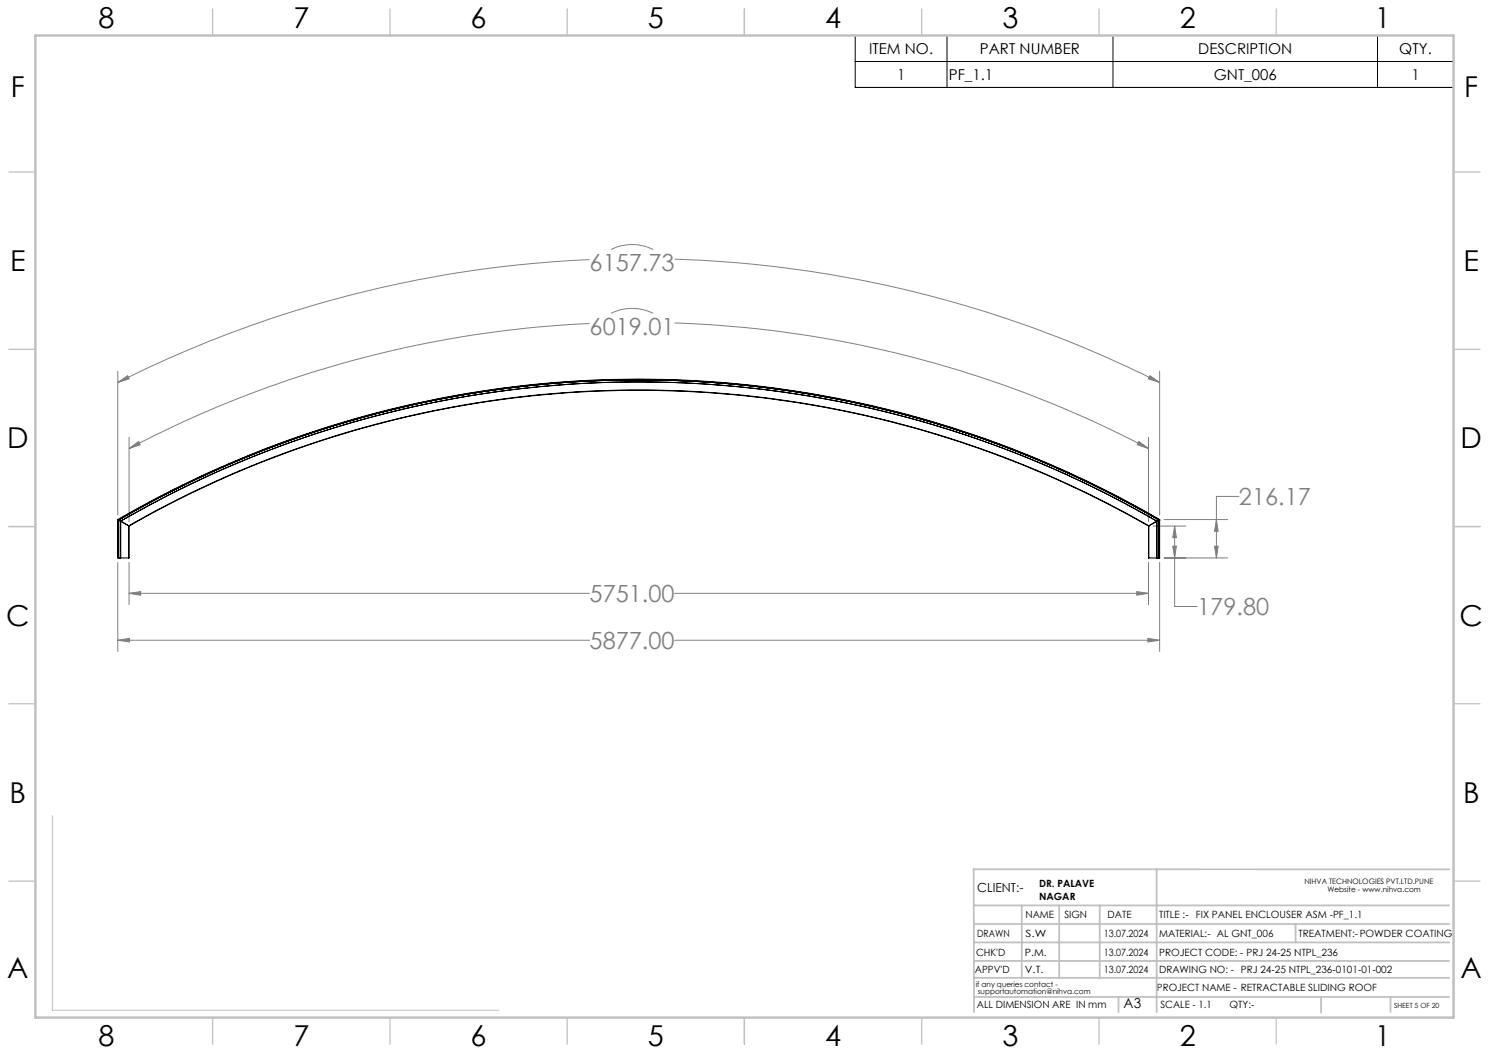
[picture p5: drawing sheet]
<svg xmlns="http://www.w3.org/2000/svg" width="420mm" height="297mm" viewBox="0 0 420 297" stroke-linecap="round" stroke-linejoin="round" font-family="sans-serif">
<g fill="none" stroke="#808080" stroke-width=".28">
<path d="M166.3 73.2a326.3 326.3 0 0 0-133.1 34.7M172.3 70.4a13.3 13.3 0 0 1 12 0M190.3 73.1a326.3 326.3 0 0 1 136.8 34.8M166.3 91.3a307.8 307.8 0 0 0-129.9 35.2M172.3 88.4a13.6 13.6 0 0 1 12 0M190.3 91.1a308.7 308.7 0 0 1 133.7 35.4M33.2 107.9l2.8-1.9 .4 .9zM33.2 104.7v40.6M324.4 106l2.7 1.9-3.2-1zM327.1 104.7v40.6M36.4 126.5l2.7-2 .4 .9zM36.4 123.3v23.8"/>
<path d="M321.2 124.5l2.8 2-3.2-1.1zM324 123.3v23.8M33.2 158.6v25.2M36.4 158.6v11.9M324 158.6v11.9M325.2 148.4h9.3M327.1 158.6v25.2M328.4 157.4h17.9M328.4 146.5h17.9M330.8 154.1h1l-.5 3.3zM331.3 148.4l.5 3.3h-1zM331.3 148.4v22.7h6.4"/>
<path d="M342.6 154.1h1l-.5 3.3zM343.1 146.5l.5 3.4h-1zM349.5 140h-6.4v17.4M36.4 167.4l3.3-.5v1zM36.4 167.4h129.9M190.3 167.4h133.7M320.6 166.9l3.4 .5-3.4 .5zM33.2 180.6l3.3-.5v1zM33.2 180.6h133.1M190.3 180.6h136.8M323.8 180.1l3.3 .5-3.3 .5z"/>
</g>
<path d="M241.2 10h168.8v14.7h-168.8zM241.2 17.4h168.8M267.1 10v14.7M313.9 10v14.7M388.5 10v14.7" fill="none" stroke="#000" stroke-width=".28"/>
<path d="M14.8 230.1v54.8h126" fill="none" stroke="#c0c0c0" stroke-width=".28"/>
<g fill="none" stroke="#c0c0c0" stroke-width=".35">
<path d="M60 2.5v7.5M110 2.5v7.5M160 2.5v7.5M210 2.5v7.5M260 2.5v7.5M310 2.5v7.5M360 2.5v7.5M2.5 48.5h7.5M410 48.5h7.5M2.5 98.5h7.5M410 98.5h7.5M2.5 148.5h7.5"/>
<path d="M410 148.5h7.5M2.5 198.5h7.5M410 198.5h7.5M2.5 248.5h7.5M410 248.5h7.5M60 287v7.5M110 287v7.5M160 287v7.5M210 287v7.5M260 287v7.5M310 287v7.5M360 287v7.5"/>
</g>
<g fill="none" stroke="#c0c0c0" stroke-width=".5">
<path d="M274.7 255.4h134.1M288.2 255.4v20.4M298.8 255.4v20.4M310.2 255.4v20.4M326.2 245.2v40.3M408.8 245.2h-134.2l.1 40.3M274.7 271h134.1M274.7 265.8h134.1M274.7 260.6h134.1M274.7 275.8h134.1M365.4 260.6v5.2M274.7 281.2h134.1"/>
<path d="M315.5 281.2v4.3M372.6 281.4v4.2M392.2 281.2v4.2"/>
</g>
<path d="M10 10h400v277h-400z" fill="none" stroke="#c0c0c0" stroke-width=".7"/>
<path d="M36.4 167.4l3.3-.5v1zM320.6 166.9l3.4 .5-3.4 .5zM33.2 180.6l3.3-.5v1zM323.8 180.1l3.3 .5-3.3 .5zM321.2 124.5l2.8 2-3.2-1.1zM36.4 126.5l2.7-2 .4 .9zM324.4 106l2.7 1.9-3.2-1zM33.2 107.9l2.8-1.9 .4 .9zM330.8 154.1h1l-.5 3.3zM331.3 148.4l.5 3.3h-1zM342.6 154.1h1l-.5 3.3zM343.1 146.5l.5 3.4h-1z" fill="#808080"/>
<g fill="none" stroke="#000" stroke-width=".28">
<path d="M33.2 146.5l.1 .1M33.2 146.5l.1 10.9M33.2 146.5a292.3 292.3 0 0 1 293.9 0M33.3 146.6a292.1 292.1 0 0 1 293.7 0M33.3 146.6v10.8M33.3 146.6h.1M33.3 157.4h3M33.4 146.6v.1M33.4 157.4h.1M33.4 146.7h.1M33.4 146.6a292.2 292.2 0 0 1 293.5 0M33.4 146.6v10.8"/>
<path d="M33.5 146.7l-.1 10.7M33.5 146.7a292.1 292.1 0 0 1 293.4 0M33.5 146.7l.5 .3M34 147h.1M34 147v10.4v-10.4M34 147a291.4 291.4 0 0 1 292.3 0M34 147a291.5 291.5 0 0 1 292.3 0M34 147l2.3 1.3M36.3 148.3l.1 .1M36.3 148.3a289.3 289.3 0 0 1 287.8 0M36.3 148.3v9.1M36.4 148.4l-.1 9"/>
<path d="M36.4 148.4a289.2 289.2 0 0 1 287.6 0M324 148.4l.1 9M324.1 148.3l-.1 .1M324.1 157.4h2.9M324.1 148.3v9.1M326.3 147h.1M326.3 147l-2.2 1.3M326.3 157.4h.1M326.3 147v10.4M326.9 146.7h.1M326.9 157.4h.1M326.9 146.7l-.6 .3"/>
<path d="M326.9 146.6v.1M326.9 146.6v10.8M327 146.6h-.1M327 146.6v10.8M327.1 146.5l-.1 .1M327.1 146.5l-.1 10.9"/>
</g>
<g font-size="8.1">
<text x="27.8" y="8">8</text>
<text x="82.8" y="8">7</text>
<text x="132.8" y="8">6</text>
<text x="182.8" y="8">5</text>
<text x="232.8" y="8">4</text>
<text x="282.8" y="8">3</text>
<text x="332.8" y="8">2</text>
<text x="387.8" y="8">1</text>
<text x="3" y="27.2">F</text>
<text x="413" y="27.2">F</text>
<text x="2.8" y="76.5">E</text>
<text x="412.8" y="76.5">E</text>
<text x="2" y="126.5">D</text>
<text x="412" y="126.5">D</text>
<text x="1.7" y="176.5">C</text>
<text x="411.7" y="176.5">C</text>
<text x="2.7" y="226.5">B</text>
<text x="412.7" y="226.5">B</text>
<text x="2" y="275.7">A</text>
<text x="412" y="275.7">A</text>
<text x="27.8" y="295">8</text>
<text x="82.8" y="295">7</text>
<text x="132.8" y="295">6</text>
<text x="182.8" y="295">5</text>
<text x="232.8" y="295">4</text>
<text x="282.8" y="295">3</text>
<text x="332.8" y="295">2</text>
<text x="387.8" y="295">1</text>
</g>
<g font-size="6.7" fill="#808080">
<text x="166.3" y="76.5">6157.73</text>
<text x="166.3" y="94.5">6019.01</text>
<text x="349.5" y="142.5">216.17</text>
<text x="166.3" y="169.9">5751.00</text>
<text x="337.7" y="173.6">179.80</text>
<text x="166.3" y="183.1">5877.00</text>
</g>
<g font-size="4.2">
<text x="245.1" y="15.2">ITEM NO.</text>
<text x="276.4" y="15.2">PART NUMBER</text>
<text x="338" y="15.2">DESCRIPTION</text>
<text x="394.7" y="15.2">QTY.</text>
<text x="253" y="22.5">1</text>
<text x="267.6" y="22.5">PF_1.1</text>
<text x="342.4" y="22.5">GNT_006</text>
<text x="398.1" y="22.5">1</text>
</g>
<text font-size="3.9" x="316.9" y="284.2">A3</text>
<text font-size="3.5" x="275.7" y="251.7">CLIENT:-</text>
<g font-size="2.8">
<text x="293.1" y="250.1">DR. PALAVE</text>
<text x="293.1" y="253.9">NAGAR</text>
<text x="289.2" y="258.9">NAME</text>
<text x="300.3" y="258.9">SIGN</text>
<text x="312.4" y="259.1">DATE</text>
<text x="326.9" y="259.1">TITLE :-</text>
<text x="337.3" y="259.1">FIX PANEL ENCLOUSER ASM -PF_1.1</text>
<text x="275.3" y="269.7">CHK'D</text>
<text x="275.7" y="264.2">DRAWN</text>
<text x="289.1" y="269.7">P.M.</text>
<text x="289.2" y="264.2">S.W</text>
<text x="311.3" y="269.7">13.07.2024</text>
<text x="311.3" y="264.2">13.07.2024</text>
<text x="326.9" y="269.7">PROJECT CODE: - PRJ 24-25 NTPL_236</text>
<text x="326.9" y="264.2">MATERIAL:- AL GNT_006</text>
<text x="366.3" y="264.2">TREATMENT:-POWDER COATING</text>
<text x="275" y="274.4">APPV'D</text>
<text x="289.1" y="274.4">V.T.</text>
<text x="311.3" y="274.4">13.07.2024</text>
<text x="326.9" y="274.4">DRAWING NO: - PRJ 24-25 NTPL_236-0101-01-002</text>
<text x="326.3" y="279.4">PROJECT NAME - RETRACTABLE SLIDING ROOF</text>
<text x="275.5" y="284.2">ALL DIMENSION ARE IN mm</text>
<text x="327.3" y="284.2">SCALE - 1.1</text>
<text x="346.8" y="284.2">QTY:-</text>
</g>
<g font-size="2.1">
<text x="368" y="249.2">NIHVA TECHNOLOGIES PVT.LTD.PUNE</text>
<text x="374.4" y="251.7">Website - www.nihva.com</text>
<text x="275.2" y="278.4">if any queries contact -</text>
<text x="275.8" y="280.5">supportautomation@nihva.com</text>
</g>
<text font-size="2" x="393.2" y="284.2">SHEET 5 OF 20</text>
</svg>
